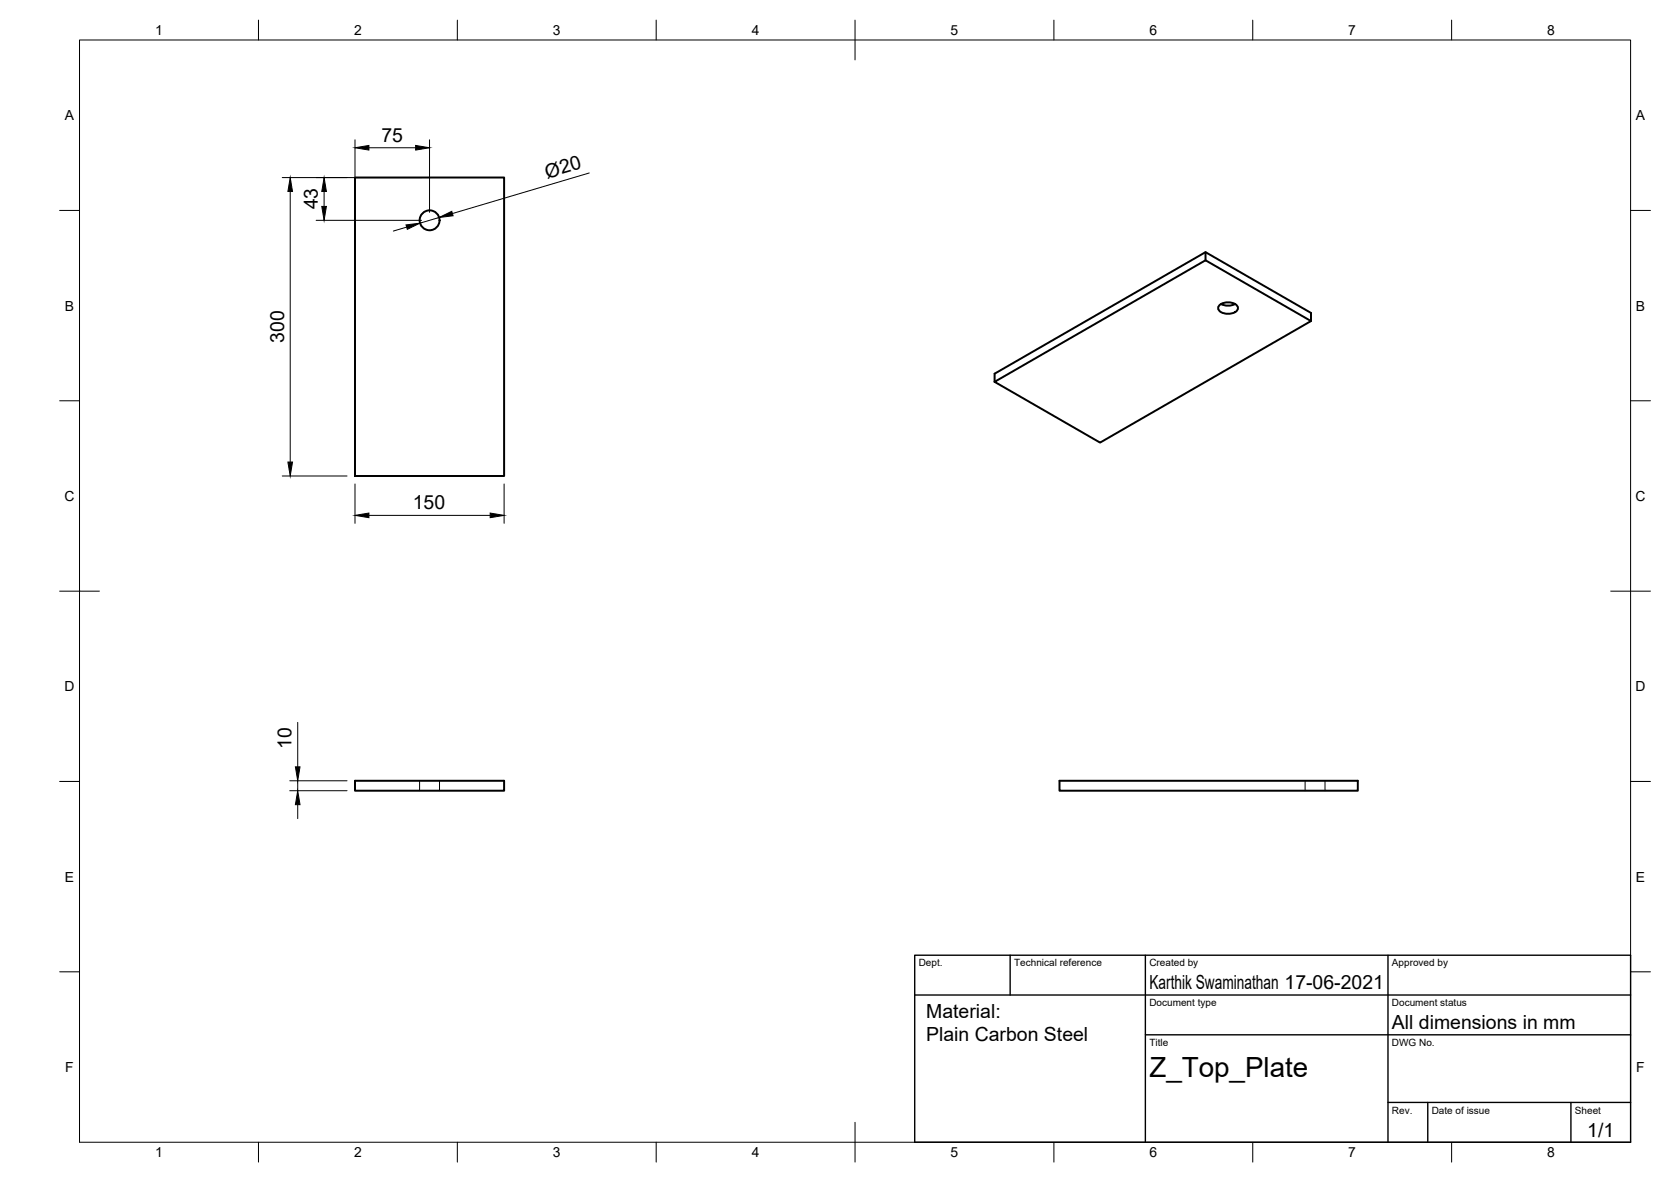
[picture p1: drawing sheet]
<svg xmlns="http://www.w3.org/2000/svg" width="420mm" height="297mm" viewBox="0 0 420 297" stroke-linecap="round" stroke-linejoin="round" font-family="sans-serif">
<!-- layer: Visible -->
<g fill="none" stroke="#000" stroke-width=".5">
<path d="M89.3 44.6h37.5v75h-37.5zM303.1 63.4v2M306.6 76.7a3.4 3.4 0 0 1 4.6 .4 1.57 1.57 0 0 1-1.8 1.7 2.99 2.99 0 0 1-3-1v-.7zM307 76.4a3.9 3.9 0 0 0 3.5 0M250.1 96l53-30.6 26.5 15.3-53 30.5zM329.6 80.7v-2.1l-26.5-15.2-53 30.5v2.1M89.3 196.2h37.5v2.5h-37.5zM266.4 196.2h75v2.5h-75z"/>
<circle cx="108" cy="55.4" r="2.5"/>
</g>
<!-- layer: Hidden -->
<path d="M105.5 196.2v2.5M110.5 196.2v2.5M328.2 196.2v2.5M333.2 196.2v2.5" fill="none" stroke="#000" stroke-width=".25"/>
<!-- layer: Border -->
<g fill="none" stroke="#000" stroke-width=".25">
<path d="M20 10.1h390v276.9h-390zM65 5.1v5M115 5.1v5M165 5.1v5M215 5.1v10M265 5.1v5M315 5.1v5M365 5.1v5M15 52.9h5M410 52.9h5M15 100.7h5M410 100.7h5"/>
<path d="M15 148.6h10M405 148.6h10M15 196.4h5M410 196.4h5M15 244.2h5M410 244.2h5M65 287v5M115 287v5M165 287v5M215 282v10M265 287v5M315 287v5"/>
<path d="M365 287v5"/>
</g>
<!-- layer: TitleBlock -->
<path d="M230 240h180v47h-180zM230 250h180M254 240v10M288 240v47M349 240v47M288 260.1h122M349 277h61M359 277v10M395 277v10" fill="none" stroke="#000" stroke-width=".35"/>
<!-- layer: Dimensions -->
<g fill="none" stroke="#000" stroke-width=".25">
<path d="M71 44.6h16.3M73 48.1v68M102.3 57.1l-3.4 1M110.4 54.7l-4.8 1.4M148.2 43.5l-34.4 10.2M71 119.6h16.3M89.3 121.6v9.9M92.8 129.5h30.5M126.8 121.6v9.9M72.9 198.7h14.4M72.9 196.2h14.4M74.9 181.5v11.2"/>
<path d="M74.9 196.2v2.5M74.9 202.2v3.5"/>
</g>
<path d="M73 44.6l.6 3.5h-1.2zM102.1 56.5l3.5-.4-3.2 1.5zM110.4 54.7l3.2-1.6 .3 1.1zM72.4 116.1h1.2l-.6 3.5zM89.3 129.5l3.5-.6v1.2zM123.3 128.9l3.5 .6-3.5 .6zM74.3 192.7h1.1l-.5 3.5zM74.9 198.7l.5 3.5h-1.1z" fill="#000" stroke="#000" stroke-width=".25"/>
<!-- layer: 0 -->
<path d="M89.3 35.1v18.3M92.8 37.1h11.7M108 35.1v18.3M79.5 55.4h26.5M79.5 44.6h26.5M81.5 48.1v3.8" fill="none" stroke="#000" stroke-width=".25"/>
<path d="M89.3 37.1l3.5-.5v1.1zM104.5 36.6l3.5 .5-3.5 .6zM80.9 51.9h1.2l-.6 3.5zM81.5 44.6l.6 3.5h-1.2z" fill="#000" stroke="#000" stroke-width=".25"/>
<text font-size="7" x="289" y="270.5">Z_Top_Plate</text>
<g font-size="4.9">
<text x="95.9" y="35.6">75</text>
<text x="137.6" y="44.9" transform="rotate(-16 137.6 44.9)">Ø20</text>
<text x="79.9" y="52.6" transform="rotate(-90 79.9 52.6)">43</text>
<text x="71.4" y="86.2" transform="rotate(-90 71.4 86.2)">300</text>
<text x="103.8" y="128">150</text>
<text x="73.3" y="188.2" transform="rotate(-90 73.3 188.2)">10</text>
<text x="289" y="248.5">Karthik Swaminathan 17-06-2021</text>
<text x="232.9" y="255.8">Material:</text>
<text x="232.9" y="261.7">Plain Carbon Steel</text>
<text x="350" y="258.5">All dimensions in mm</text>
<text x="399.1" y="285.7">1/1</text>
</g>
<g font-size="3.5">
<text x="39" y="8.8">1</text>
<text x="89" y="8.8">2</text>
<text x="139" y="8.8">3</text>
<text x="189" y="8.8">4</text>
<text x="239" y="8.8">5</text>
<text x="289" y="8.8">6</text>
<text x="339" y="8.8">7</text>
<text x="389" y="8.8">8</text>
<text x="16.3" y="30.2">A</text>
<text x="411.3" y="30.2">A</text>
<text x="16.3" y="78">B</text>
<text x="411.3" y="78">B</text>
<text x="16.2" y="125.9">C</text>
<text x="411.2" y="125.9">C</text>
<text x="16.2" y="173.7">D</text>
<text x="411.2" y="173.7">D</text>
<text x="16.3" y="221.5">E</text>
<text x="411.3" y="221.5">E</text>
<text x="16.4" y="269.4">F</text>
<text x="411.4" y="269.4">F</text>
<text x="39" y="290.8">1</text>
<text x="89" y="290.8">2</text>
<text x="139" y="290.8">3</text>
<text x="189" y="290.8">4</text>
<text x="239" y="290.8">5</text>
<text x="289" y="290.8">6</text>
<text x="339" y="290.8">7</text>
<text x="389" y="290.8">8</text>
</g>
<g font-size="2.5">
<text x="231" y="242.8">Dept.</text>
<text x="255" y="242.8">Technical reference</text>
<text x="289" y="242.8">Created by</text>
<text x="350" y="242.8">Approved by</text>
<text x="289" y="252.8">Document type</text>
<text x="350" y="252.8">Document status</text>
<text x="289" y="262.8">Title</text>
<text x="350" y="262.8">DWG No.</text>
<text x="350" y="279.8">Rev.</text>
<text x="360" y="279.8">Date of issue</text>
<text x="396" y="279.8">Sheet</text>
</g>
</svg>
